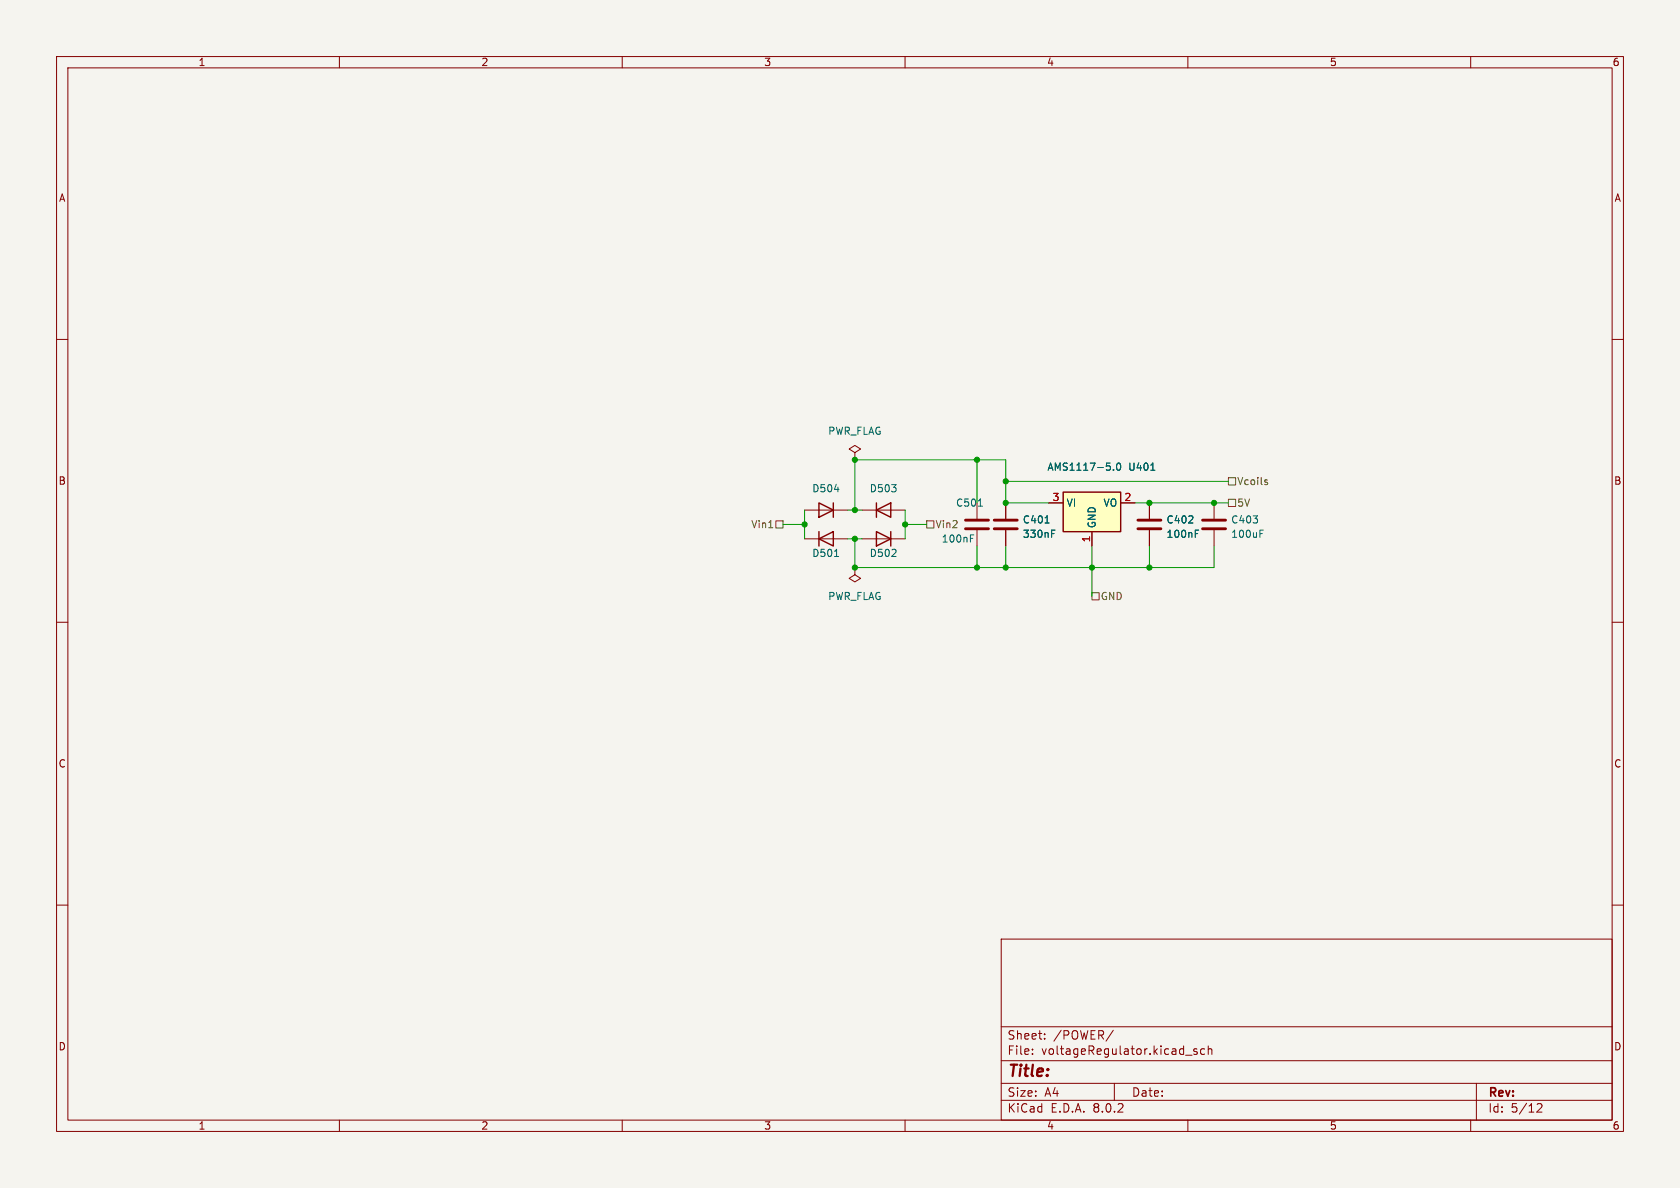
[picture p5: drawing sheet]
<svg xmlns="http://www.w3.org/2000/svg" width="297mm" height="210mm" viewBox="0 0 297 210" stroke-linecap="round" stroke-linejoin="round" font-family="sans-serif">
<path d="M0 0h297v210h-297z" fill="#f5f4ef" stroke="#f5f4ef" stroke-width=".18"/>
<g fill="none" stroke="#840000" stroke-width=".18">
<path d="M10 10h277v190h-277zM12 12h273v186h-273zM60 10v2M110 10v2M160 10v2M210 10v2M260 10v2M10 60h2M285 60h2M142.2 95.3h7.7M151.1 80l1-.6-1-.7-1 .7 1 .6v1.3M151.1 81.3h.1"/>
<path d="M152.4 95.3h7.6M152.4 90.2h7.6M172.7 88.9v2.8M172.7 93.7v2.8M10 110h2M285 110h2M10 160h2M285 160h2M177 166h108v32h-108zM60 198v2M110 198v2M160 198v2"/>
<path d="M177 194.5h108M177 191.5h108M177 187.5h108M177 181.5h108M182.5 186.3v.1M182.5 185.5v.1M184.7 183.6v.1M184.7 182.8v.1M196.8 182.1l-1.3 2M197 191.5v3M209.6 186.5h1.1M210 198v2"/>
<path d="M211.6 185.5l-.4-.1-.2 .2 .1 .2 .5 .2v.3h-.6M213 185.5l-.5-.1-.3 .3v.4l.2 .2h.6M213.6 185.5l.2-.1 .4 .1v.9M213.6 184.9v1.5M260 198v2M261 191.5v6.5M271.7 195.2l.6-.1 .2 .1 .1 .3-.9 1.1h.9"/>
</g>
<path d="M144.8 95.3l2.5-1.3v2.5zM144.8 94v2.5M154.9 94l2.6 1.3-2.6 1.2zM154.9 90.2l2.6-1.3v2.5zM154.9 88.9v2.5M157.5 94v2.5" fill="none" stroke="#840000" stroke-width=".25"/>
<path d="M147.5 98.4h.8M171.6 95.2h.4M171.6 94.6h.6M173 89.5h.7" fill="none" stroke="#006464" stroke-width=".18"/>
<path d="M170.7 93.5h4.1M170.7 91.9h4.1" fill="none" stroke="#840000" stroke-width=".51"/>
<path d="M188 87h10.1v7h-10.1z" fill="#ffffc2"/>
<path d="M144.8 88.9l2.5 1.3-2.5 1.2zM147.3 88.9v2.5M188 87h10.1v7h-10.1z" fill="none" stroke="#840000" stroke-width=".25"/>
<path d="M142.2 90.2h7.7M177.8 88.9v2.8M177.8 93.7v2.8M185.4 88.9h2.6M193 94v2.5M198.1 88.9h2.6M203.2 88.9v2.8M203.2 93.7v2.8M214.6 88.9v2.8M214.6 93.7v2.8M151.1 100.3v1.3l1 .6-1 .7-1-.7 1-.6M151.1 100.3h.1" fill="none" stroke="#840000" stroke-width=".18"/>
<path d="M147.5 86.5h.8M184.8 92.5h.7M185.9 94.3h.4M185.9 93.7h.6M196.8 83v.1M197.5 82l.2-.1a.68 .68 0 0 1 .4 .6 .68 .68 0 0 1-.4 .6l-.2-.1-.1-.4zM203.4 83.1h.8M211.3 94.3h.4M211.3 93.7h.6M222.7 94.3h.5M222.7 93.7h.6" fill="none" stroke="#006464" stroke-width=".18"/>
<path d="M175.8 93.5h4M175.8 91.9h4M201.2 93.5h4M201.2 91.9h4M212.6 93.5h4.1M212.6 91.9h4.1" fill="none" stroke="#840000" stroke-width=".51"/>
<path d="M135.9 93.3h.7M137.2 92.1h1.2v1.2h-1.2zM163.8 92.1h1.3v1.2h-1.3zM217.2 84.5h1.2v1.2h-1.2zM217.2 88.3h1.2v1.2h-1.2zM223.8 85.2l.3 .1v.2l-.2 .2h-.2M223.8 84.8l.3 .1M193 104.8h1.3v1.2h-1.3z" fill="none" stroke="#725600" stroke-width=".18"/>
<g fill="none" stroke="#009600" stroke-width=".18">
<path d="M138.4 92.7h3.8M142.2 90.2v5.1M149.9 90.2h2.5M149.9 95.3h2.5M151.1 95.3v5h63.5v-3.8M160 90.2v5.1M160 92.7h3.8M172.7 81.3v7.6M172.7 96.5v3.8M177.8 96.5v3.8M177.8 85.1h39.4M185.4 88.9h-7.6v-7.6h-26.7v8.9"/>
<path d="M193 96.5v8.9M200.7 88.9h16.5M203.2 96.5v3.8"/>
</g>
<g fill="#009600" stroke="#009600" stroke-width=".18">
<circle cx="151.1" cy="81.3" r=".46"/>
<circle cx="160" cy="92.7" r=".46"/>
<circle cx="151.1" cy="95.3" r=".46"/>
<circle cx="151.1" cy="100.3" r=".46"/>
<circle cx="151.1" cy="90.2" r=".46"/>
<circle cx="172.7" cy="100.3" r=".46"/>
<circle cx="172.7" cy="81.3" r=".46"/>
<circle cx="142.2" cy="92.7" r=".46"/>
<circle cx="177.8" cy="85.1" r=".46"/>
<circle cx="177.8" cy="88.9" r=".46"/>
<circle cx="177.8" cy="100.3" r=".46"/>
<circle cx="203.2" cy="88.9" r=".46"/>
<circle cx="203.2" cy="100.3" r=".46"/>
<circle cx="193" cy="100.3" r=".46"/>
<circle cx="214.6" cy="88.9" r=".46"/>
</g>
<text font-size="2.8" fill="#840000" x="178" y="190.9">Title:</text>
<g font-size="2.1" fill="#840000">
<text x="178" y="184">Sheet:</text>
<text x="186.2" y="184">/POWER/</text>
<text x="178" y="186.7">File:</text>
<text x="184.1" y="186.7">voltageRegulator.kicad_sch</text>
<text x="178" y="196.9">KiCad</text>
<text x="178" y="194.1">Size:</text>
<text x="184.7" y="194.1">A4</text>
<text x="185.7" y="196.9">E.D.A.</text>
<text x="193.3" y="196.9">8.0.2</text>
<text x="200" y="194.1">Date:</text>
<text x="263" y="194.3">Rev:</text>
<text x="263" y="196.9">Id:</text>
<text x="267.1" y="196.9">5/12</text>
</g>
<g font-size="1.8" fill="#840000">
<text x="35" y="11.9">1</text>
<text x="85" y="11.9">2</text>
<text x="135" y="11.9">3</text>
<text x="185" y="11.9">4</text>
<text x="235" y="11.9">5</text>
<text x="285" y="11.9">6</text>
<text x="10.3" y="35.9">A</text>
<text x="285.3" y="35.9">A</text>
<text x="10.3" y="85.9">B</text>
<text x="285.3" y="85.9">B</text>
<text x="10.3" y="135.9">C</text>
<text x="285.3" y="135.9">C</text>
<text x="10.3" y="185.9">D</text>
<text x="285.3" y="185.9">D</text>
<text x="35" y="199.9">1</text>
<text x="85" y="199.9">2</text>
<text x="135" y="199.9">3</text>
<text x="185" y="199.9">4</text>
<text x="235" y="199.9">5</text>
<text x="285" y="199.9">6</text>
</g>
<g font-size="1.8" fill="#006464">
<text x="146.3" y="77.1">PWR_FLAG</text>
<text x="185.1" y="83.4">AMS1117-5.0</text>
<text x="199.3" y="83.4">U401</text>
<text x="143.5" y="87.2">D504</text>
<text x="153.7" y="87.2">D503</text>
<text x="168.9" y="89.8">C501</text>
<text x="188.5" y="89.8">VI</text>
<text x="195" y="89.8">VO</text>
<text x="180.7" y="92.7">C401</text>
<text x="180.7" y="95.3">330nF</text>
<text x="193.9" y="93.5" transform="rotate(-90 193.9 93.5)">GND</text>
<text x="206.1" y="92.7">C402</text>
<text x="206.1" y="95.3">100nF</text>
<text x="217.6" y="92.7">C403</text>
<text x="217.6" y="95.3">100uF</text>
<text x="143.5" y="98.7">D501</text>
<text x="153.7" y="98.7">D502</text>
<text x="166.4" y="96.1">100nF</text>
<text x="146.3" y="106.3">PWR_FLAG</text>
</g>
<g font-size="1.8" fill="#a90000">
<text x="186" y="88.6">3</text>
<text x="198.7" y="88.6">2</text>
<text x="192.8" y="96" transform="rotate(-90 192.8 96)">1</text>
</g>
<g font-size="1.8" fill="#725600">
<text x="218.6" y="86">Vcoils</text>
<text x="218.6" y="89.8">5V</text>
<text x="132.7" y="93.6">Vin1</text>
<text x="165.3" y="93.6">Vin2</text>
<text x="194.5" y="106.3">GND</text>
</g>
</svg>
